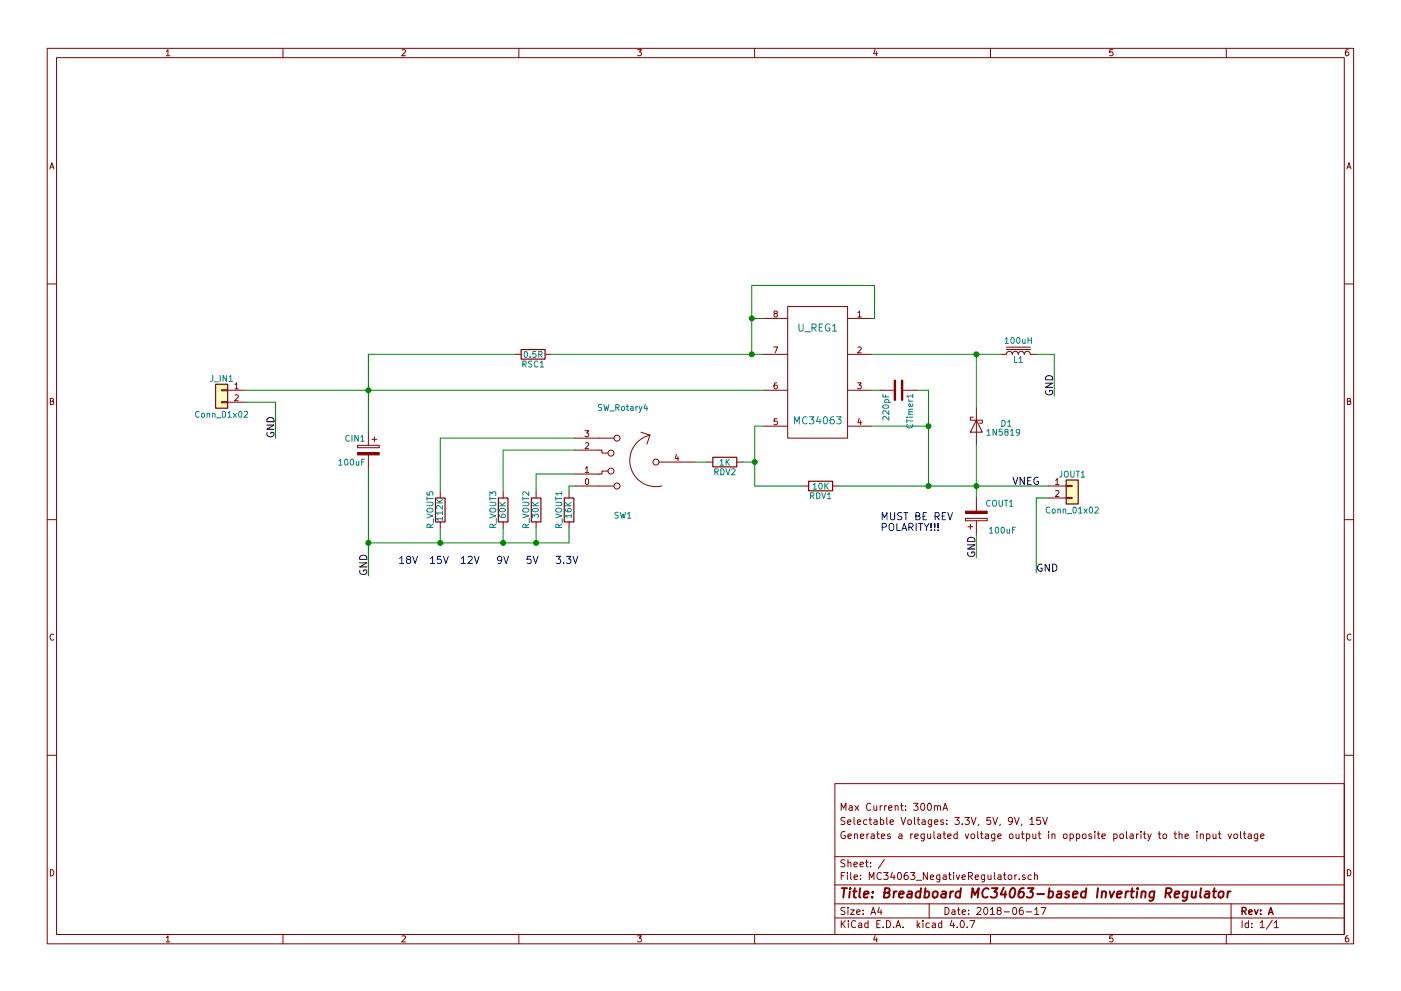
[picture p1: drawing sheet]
EESchema Schematic File Version 4
LIBS:MC34063_NegativeRegulator-cache
EELAYER 26 0
EELAYER END
$Descr A4 11693 8268
encoding utf-8
Sheet 1 1
Title "Breadboard MC34063-based Inverting Regulator"
Date "2018-06-17"
Rev "A"
Comp ""
Comment1 "Generates a regulated voltage output in opposite polarity to the input voltage"
Comment2 "Selectable Voltages: 3.3V, 5V, 9V, 15V"
Comment3 "Max Current: 300mA"
Comment4 ""
$EndDescr
$Comp
L mc34063:MC34063 U_REG1
U 1 1
P 6825 3100
F 0 "U_REG1" H 6825 3475 60  0000 C CNN
F 1 "MC34063" H 6825 2700 60  0000 C CNN
F 2 "Housings_SOIC:SOIC-8_3.9x4.9mm_Pitch1.27mm" H 6625 3100 60  0001 C CNN
F 3 "" H 6625 3100 60  0001 C CNN
	1    6825 3100
	-1   0    0    -1  
$EndComp
$Comp
L Device:CP COUT1
U 1 1
P 8150 4300
F 0 "COUT1" H 8225 4200 50  0000 L CNN
F 1 "100uF" H 8250 4425 50  0000 L CNN
F 2 "Capacitors_SMD:CP_Elec_5x5.8" H 8188 4150 50  0001 C CNN
F 3 "" H 8150 4300 50  0001 C CNN
	1    8150 4300
	1    0    0    1   
$EndComp
$Comp
L Device:L_Core_Iron L1
U 1 1
P 8500 2950
F 0 "L1" V 8450 2950 50  0000 C CNN
F 1 "100uH" V 8610 2950 50  0000 C CNN
F 2 "Inductors_SMD:L_12x12mm_h8mm" H 8500 2950 50  0001 C CNN
F 3 "" H 8500 2950 50  0001 C CNN
	1    8500 2950
	0    1    -1   0   
$EndComp
$Comp
L Device:D_Schottky D1
U 1 1
P 8150 3550
F 0 "D1" V 8125 3300 50  0000 C CNN
F 1 "1N5819" V 8200 3325 50  0000 C CNN
F 2 "Diodes_SMD:D_SOD-123" H 8150 3550 50  0001 C CNN
F 3 "" H 8150 3550 50  0001 C CNN
	1    8150 3550
	0    -1   1    0   
$EndComp
Text Label 8800 3300 1    60   ~ 0
GND
$Comp
L Device:CP CIN1
U 1 1
P 3075 3750
F 0 "CIN1" H 3100 3850 50  0000 L CNN
F 1 "100uF" H 3100 3650 50  0000 L CNN
F 2 "Capacitors_SMD:CP_Elec_5x5.8" H 3113 3600 50  0001 C CNN
F 3 "" H 3075 3750 50  0001 C CNN
	1    3075 3750
	-1   0    0    -1  
$EndComp
Text Label 3075 4800 1    60   ~ 0
GND
Text Label 8150 4650 1    60   ~ 0
GND
$Comp
L MC34063_NegativeRegulator-rescue:Conn_01x02 J_IN1
U 1 1
P 1850 3250
F 0 "J_IN1" H 1850 3350 50  0000 C CNN
F 1 "Conn_01x02" H 1850 3050 50  0000 C CNN
F 2 "Pin_Headers:Pin_Header_Straight_1x02_Pitch2.54mm" H 1850 3250 50  0001 C CNN
F 3 "" H 1850 3250 50  0001 C CNN
	1    1850 3250
	-1   0    0    -1  
$EndComp
Text Label 2300 3650 1    60   ~ 0
GND
$Comp
L Device:R RDV1
U 1 1
P 6850 4050
F 0 "RDV1" V 6930 4050 50  0000 C CNN
F 1 "10K" V 6850 4050 50  0000 C CNN
F 2 "Resistors_SMD:R_0805_HandSoldering" V 6780 4050 50  0001 C CNN
F 3 "" H 6850 4050 50  0001 C CNN
	1    6850 4050
	0    -1   1    0   
$EndComp
$Comp
L Device:R R_VOUT2
U 1 1
P 4475 4250
F 0 "R_VOUT2" V 4555 4250 50  0000 C CNN
F 1 "30K" V 4475 4250 50  0000 C CNN
F 2 "Resistors_SMD:R_0805_HandSoldering" V 4405 4250 50  0001 C CNN
F 3 "" H 4475 4250 50  0001 C CNN
	1    4475 4250
	-1   0    0    -1  
$EndComp
$Comp
L Device:R R_VOUT3
U 1 1
P 4200 4250
F 0 "R_VOUT3" V 4280 4250 50  0000 C CNN
F 1 "60K" V 4200 4250 50  0000 C CNN
F 2 "Resistors_SMD:R_0805_HandSoldering" V 4130 4250 50  0001 C CNN
F 3 "" H 4200 4250 50  0001 C CNN
	1    4200 4250
	-1   0    0    -1  
$EndComp
$Comp
L Device:R R_VOUT5
U 1 1
P 3675 4250
F 0 "R_VOUT5" V 3755 4250 50  0000 C CNN
F 1 "112K" V 3675 4250 50  0000 C CNN
F 2 "Resistors_SMD:R_0805_HandSoldering" V 3605 4250 50  0001 C CNN
F 3 "" H 3675 4250 50  0001 C CNN
	1    3675 4250
	-1   0    0    -1  
$EndComp
$Comp
L Device:R R_VOUT1
U 1 1
P 4750 4250
F 0 "R_VOUT1" V 4830 4250 50  0000 C CNN
F 1 "16K" V 4750 4250 50  0000 C CNN
F 2 "Resistors_SMD:R_0805_HandSoldering" V 4680 4250 50  0001 C CNN
F 3 "" H 4750 4250 50  0001 C CNN
	1    4750 4250
	-1   0    0    -1  
$EndComp
Text Notes 3325 4700 0    60   ~ 0
18V  15V  12V   9V   5V   3.3V\n
Text Label 8650 4775 0    60   ~ 0
GND
Text Label 8450 4050 0    60   ~ 0
VNEG
$Comp
L MC34063_NegativeRegulator-rescue:Conn_01x02 JOUT1
U 1 1
P 8950 4050
F 0 "JOUT1" H 8950 4150 50  0000 C CNN
F 1 "Conn_01x02" H 8950 3850 50  0000 C CNN
F 2 "Pin_Headers:Pin_Header_Straight_1x02_Pitch2.54mm" H 8950 4050 50  0001 C CNN
F 3 "" H 8950 4050 50  0001 C CNN
	1    8950 4050
	1    0    0    -1  
$EndComp
$Comp
L sw_rotary4:SW_Rotary4 SW1
U 1 1
P 5200 3850
F 0 "SW1" H 5200 4300 50  0000 C CNN
F 1 "SW_Rotary4" H 5200 3400 50  0000 C CNN
F 2 "RotarySW_CTS_SERIES_220AD_04_THT_4Position:RotarySW_CTS_SERIES_220AD_04_SMT_4Position" H 5000 4550 50  0001 C CNN
F 3 "" H 5000 4550 50  0001 C CNN
	1    5200 3850
	-1   0    0    1   
$EndComp
Wire Wire Line
	7275 2650 7300 2650
Wire Wire Line
	7300 2650 7300 2375
Wire Wire Line
	7300 2375 6275 2375
Wire Wire Line
	6275 2375 6275 2650
Wire Wire Line
	6275 2650 6375 2650
Wire Wire Line
	7275 2950 8150 2950
Wire Wire Line
	8150 3400 8150 2950
Connection ~ 8150 2950
Wire Wire Line
	7350 3250 7275 3250
Wire Wire Line
	7750 3550 7275 3550
Wire Wire Line
	8150 3700 8150 4050
Wire Wire Line
	7750 3250 7750 3550
Wire Wire Line
	7000 4050 7750 4050
Wire Wire Line
	8650 2950 8800 2950
Wire Wire Line
	8800 2950 8800 3300
Wire Wire Line
	4600 2950 6275 2950
Wire Wire Line
	2050 3250 3075 3250
Wire Wire Line
	3075 3900 3075 4525
Connection ~ 7750 4050
Wire Wire Line
	7750 3250 7650 3250
Connection ~ 7750 3550
Connection ~ 8150 4050
Wire Wire Line
	8150 4450 8150 4650
Wire Wire Line
	4300 2950 3075 2950
Connection ~ 6275 2950
Connection ~ 6275 2650
Wire Wire Line
	2050 3350 2300 3350
Wire Wire Line
	2300 3350 2300 3650
Wire Wire Line
	4475 3950 4475 4100
Wire Wire Line
	4800 3950 4475 3950
Wire Wire Line
	4475 4525 4475 4400
Wire Wire Line
	3075 4525 3675 4525
Connection ~ 3075 4525
Wire Wire Line
	4200 4400 4200 4525
Connection ~ 4200 4525
Wire Wire Line
	3675 4525 3675 4400
Connection ~ 3675 4525
Wire Wire Line
	3675 3650 4800 3650
Wire Wire Line
	4750 4100 4750 4050
Wire Wire Line
	4750 4050 4800 4050
Wire Wire Line
	4750 4525 4750 4400
Connection ~ 4475 4525
Wire Wire Line
	4200 3750 4800 3750
Wire Wire Line
	3075 2950 3075 3250
Connection ~ 3075 3250
Wire Wire Line
	6300 3550 6375 3550
Wire Wire Line
	6300 4050 6700 4050
Connection ~ 6300 3850
Wire Wire Line
	4200 3750 4200 4100
Wire Wire Line
	3675 3650 3675 4100
$Comp
L Device:R RDV2
U 1 1
P 6050 3850
F 0 "RDV2" V 6130 3850 50  0000 C CNN
F 1 "1K" V 6050 3850 50  0000 C CNN
F 2 "Resistors_SMD:R_0805_HandSoldering" V 5980 3850 50  0001 C CNN
F 3 "" H 6050 3850 50  0001 C CNN
	1    6050 3850
	0    1    1    0   
$EndComp
Wire Wire Line
	5800 3850 5900 3850
Wire Wire Line
	6200 3850 6300 3850
Text Notes 7350 4425 0    60   ~ 0
MUST BE REV \nPOLARITY!!!
Wire Wire Line
	8750 4150 8650 4150
Wire Wire Line
	8650 4150 8650 4775
$Comp
L Device:R RSC1
U 1 1
P 4450 2950
F 0 "RSC1" V 4530 2950 50  0000 C CNN
F 1 "0.5R" V 4450 2950 50  0000 C CNN
F 2 "Resistors_SMD:R_0805_HandSoldering" V 4380 2950 50  0001 C CNN
F 3 "" H 4450 2950 50  0001 C CNN
	1    4450 2950
	0    1    1    0   
$EndComp
$Comp
L Device:C CTimer1
U 1 1
P 7500 3250
F 0 "CTimer1" H 7525 3350 50  0000 L CNN
F 1 "220pF" H 7525 3150 50  0000 L CNN
F 2 "Capacitors_SMD:C_0805_HandSoldering" H 7538 3100 50  0001 C CNN
F 3 "" H 7500 3250 50  0001 C CNN
	1    7500 3250
	0    1    1    0   
$EndComp
Wire Wire Line
	6300 3550 6300 3850
Wire Wire Line
	8150 2950 8350 2950
Wire Wire Line
	7750 4050 8150 4050
Wire Wire Line
	7750 3550 7750 4050
Wire Wire Line
	8150 4050 8150 4150
Wire Wire Line
	8150 4050 8750 4050
Wire Wire Line
	6275 2950 6375 2950
Wire Wire Line
	6275 2650 6275 2950
Wire Wire Line
	3075 4525 3075 4800
Wire Wire Line
	4200 4525 4475 4525
Wire Wire Line
	3675 4525 4200 4525
Wire Wire Line
	4475 4525 4750 4525
Wire Wire Line
	3075 3250 6375 3250
Wire Wire Line
	3075 3250 3075 3600
Wire Wire Line
	6300 3850 6300 4050
$EndSCHEMATC
